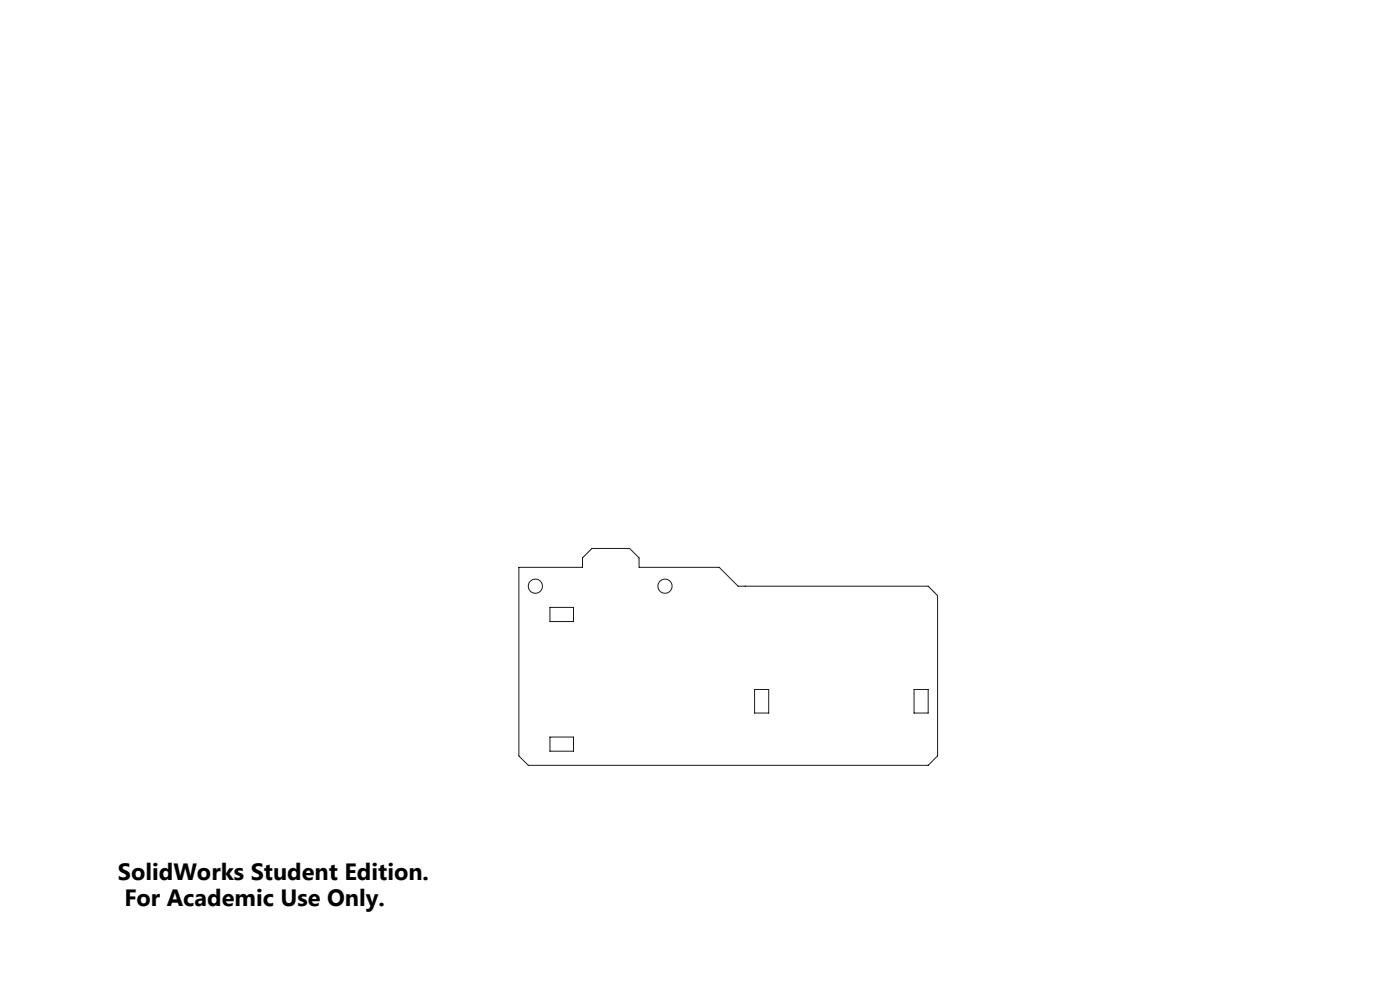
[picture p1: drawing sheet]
<svg xmlns="http://www.w3.org/2000/svg" width="297mm" height="210mm" viewBox="0 0 297 210" stroke-linecap="round" stroke-linejoin="round" font-family="sans-serif">
<g fill="none" stroke="#191924" stroke-width=".21">
<path d="M110.1 120.3h13.5v-2l2-2h8l2 2v2h17l4 4h40.3l2 2v34l-2 2h-84.8l-2-2zM116.7 128.8h5v3h-5zM116.7 156.3h5v3h-5zM160.1 146.3h3v5h-3zM193.9 146.3h3v5h-3z"/>
<circle cx="113.6" cy="124.3" r="1.5"/>
<circle cx="141.1" cy="124.3" r="1.5"/>
</g>
<g font-size="5">
<text x="25" y="186.7">SolidWorks Student Edition.</text>
<text x="26.4" y="192.2">For Academic Use Only.</text>
</g>
</svg>
